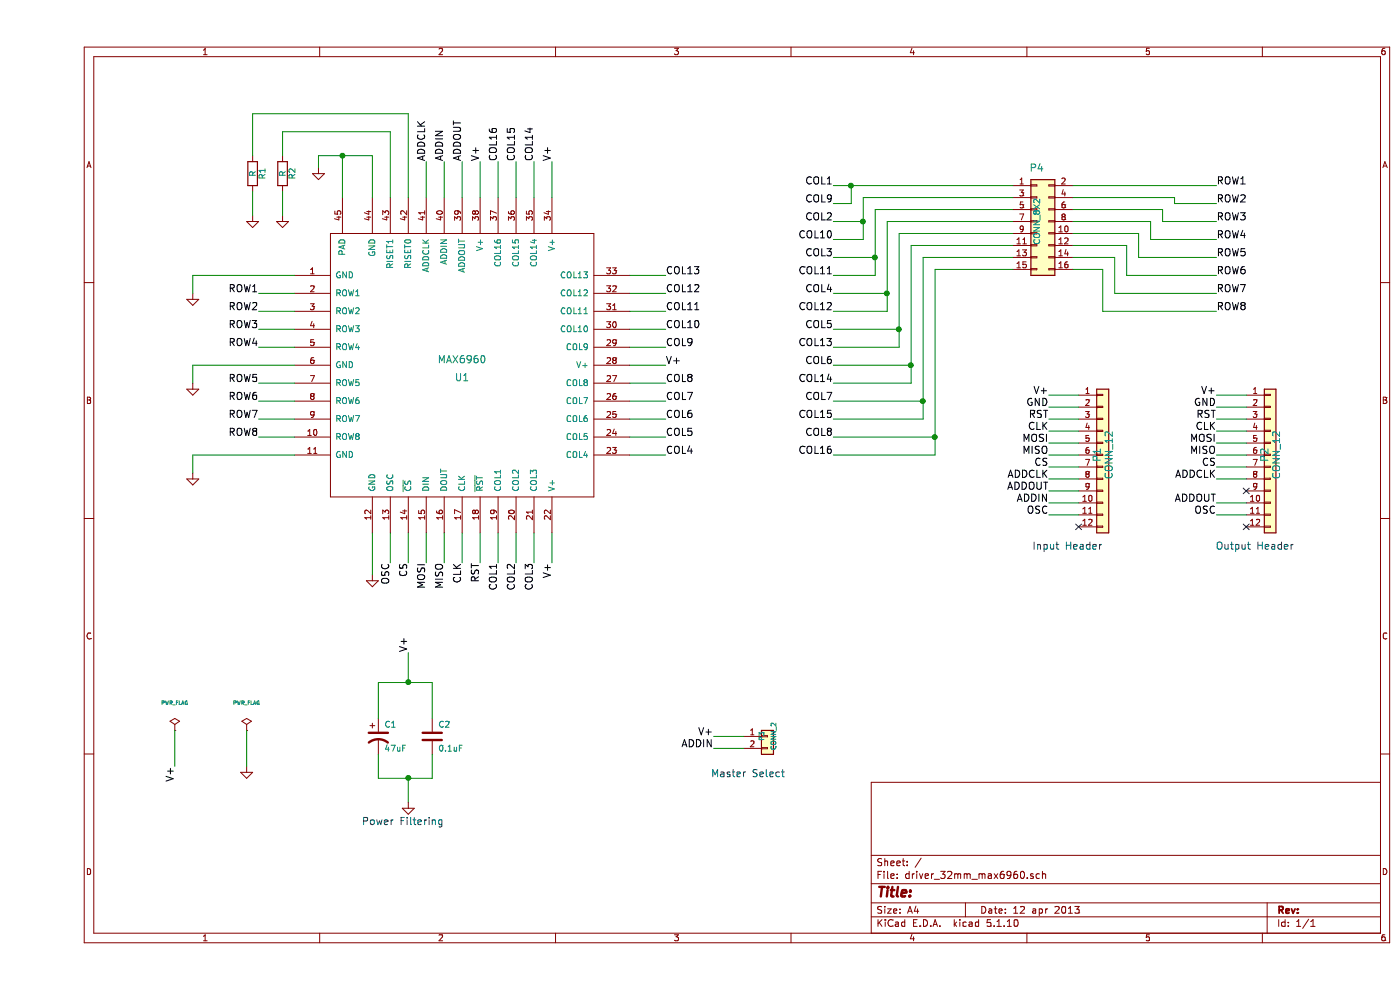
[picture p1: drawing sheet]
EESchema Schematic File Version 4
EELAYER 30 0
EELAYER END
$Descr A4 11693 8268
encoding utf-8
Sheet 1 1
Title ""
Date "12 apr 2013"
Rev ""
Comp ""
Comment1 ""
Comment2 ""
Comment3 ""
Comment4 ""
$EndDescr
Connection ~ 3100 5700
Wire Wire Line
	3100 5700 3100 5450
Wire Wire Line
	3300 6500 3100 6500
Connection ~ 2550 1300
Wire Wire Line
	2550 1650 2550 1300
Wire Wire Line
	8650 2050 9100 2050
Wire Wire Line
	8650 1850 9300 1850
Wire Wire Line
	8650 1650 9500 1650
Wire Wire Line
	8650 2250 8900 2250
Wire Wire Line
	8900 2250 8900 2600
Wire Wire Line
	8900 2600 9850 2600
Wire Wire Line
	9100 2050 9100 2300
Wire Wire Line
	9100 2300 9850 2300
Wire Wire Line
	9300 1850 9300 2000
Wire Wire Line
	9300 2000 9850 2000
Wire Wire Line
	9500 1650 9500 1700
Wire Wire Line
	8150 2250 7500 2250
Wire Wire Line
	7500 3650 6650 3650
Wire Wire Line
	8150 2150 7400 2150
Wire Wire Line
	7400 3350 6650 3350
Wire Wire Line
	8150 2050 7300 2050
Connection ~ 7200 2750
Wire Wire Line
	7200 1950 7200 2750
Connection ~ 7100 2450
Wire Wire Line
	7100 2600 7100 2450
Wire Wire Line
	7100 2600 6650 2600
Connection ~ 7000 2150
Wire Wire Line
	7000 2300 7000 2150
Wire Wire Line
	7000 2300 6650 2300
Wire Wire Line
	7000 1750 8150 1750
Wire Wire Line
	7000 2150 6650 2150
Wire Wire Line
	6900 1850 6650 1850
Wire Wire Line
	8150 1650 6900 1650
Wire Wire Line
	6650 1550 6800 1550
Wire Wire Line
	2050 1600 2050 1800
Wire Wire Line
	2950 1100 2050 1100
Wire Wire Line
	3100 950  1800 950 
Wire Wire Line
	3100 950  3100 1650
Wire Wire Line
	2800 1650 2800 1300
Wire Wire Line
	2800 1300 2550 1300
Wire Wire Line
	1150 6100 1150 6400
Wire Wire Line
	5900 6150 5650 6150
Wire Wire Line
	8700 4200 8450 4200
Wire Wire Line
	8700 4000 8450 4000
Wire Wire Line
	9500 1700 9850 1700
Wire Wire Line
	3400 1650 3400 1350
Wire Wire Line
	3850 1650 3850 1350
Wire Wire Line
	4150 1650 4150 1350
Wire Wire Line
	4950 2450 5250 2450
Wire Wire Line
	4950 3350 5250 3350
Wire Wire Line
	4950 3650 5250 3650
Wire Wire Line
	4950 2600 5250 2600
Wire Wire Line
	4950 2900 5250 2900
Wire Wire Line
	4150 4450 4150 4700
Wire Wire Line
	3850 4700 3850 4450
Wire Wire Line
	3550 4700 3550 4450
Wire Wire Line
	3250 4700 3250 4450
Wire Wire Line
	2950 4700 2950 4450
Wire Wire Line
	2150 3650 1850 3650
Wire Wire Line
	2150 3350 1850 3350
Wire Wire Line
	2150 2900 1850 2900
Wire Wire Line
	2150 2600 1850 2600
Wire Wire Line
	8700 3900 8450 3900
Wire Wire Line
	8700 3700 8450 3700
Wire Wire Line
	8700 3500 8450 3500
Wire Wire Line
	8700 3300 8450 3300
Wire Wire Line
	1300 2450 1300 2300
Wire Wire Line
	1300 2300 2150 2300
Wire Wire Line
	1300 3200 1300 3050
Wire Wire Line
	1300 3050 2150 3050
Wire Wire Line
	3700 1650 3700 1350
Wire Wire Line
	4300 4450 4300 4700
Wire Wire Line
	2350 1300 2350 1400
Wire Wire Line
	3300 6500 3300 6300
Wire Wire Line
	2850 6500 2850 6300
Wire Wire Line
	4950 3050 5250 3050
Wire Wire Line
	4300 1650 4300 1350
Wire Wire Line
	2150 3800 1300 3800
Wire Wire Line
	1300 3800 1300 3950
Wire Wire Line
	2800 4800 2800 4450
Wire Wire Line
	8700 3400 8450 3400
Wire Wire Line
	8700 3600 8450 3600
Wire Wire Line
	8700 3800 8450 3800
Wire Wire Line
	2150 2450 1850 2450
Wire Wire Line
	2150 2750 1850 2750
Wire Wire Line
	2150 3200 1850 3200
Wire Wire Line
	2150 3500 1850 3500
Wire Wire Line
	3100 4700 3100 4450
Wire Wire Line
	3400 4700 3400 4450
Wire Wire Line
	3700 4700 3700 4450
Wire Wire Line
	4000 4700 4000 4450
Wire Wire Line
	4950 2750 5250 2750
Wire Wire Line
	4950 3800 5250 3800
Wire Wire Line
	4950 3500 5250 3500
Wire Wire Line
	4950 3200 5250 3200
Wire Wire Line
	4950 2300 5250 2300
Wire Wire Line
	4000 1650 4000 1350
Wire Wire Line
	3550 1650 3550 1350
Wire Wire Line
	3250 1650 3250 1350
Wire Wire Line
	8700 4100 8450 4100
Wire Wire Line
	8700 4300 8450 4300
Wire Wire Line
	10100 4300 9850 4300
Wire Wire Line
	10100 3800 9850 3800
Wire Wire Line
	10100 3600 9850 3600
Wire Wire Line
	10100 3400 9850 3400
Wire Wire Line
	10100 3300 9850 3300
Wire Wire Line
	10100 3500 9850 3500
Wire Wire Line
	10100 3700 9850 3700
Wire Wire Line
	10100 3900 9850 3900
Wire Wire Line
	10100 4000 9850 4000
Wire Wire Line
	10100 4200 9850 4200
Wire Wire Line
	5900 6250 5650 6250
Wire Wire Line
	1750 6100 1750 6400
Wire Wire Line
	2950 1100 2950 1650
Wire Wire Line
	2050 1100 2050 1300
Wire Wire Line
	1800 950  1800 1300
Wire Wire Line
	1800 1600 1800 1800
Wire Wire Line
	6650 1700 6800 1700
Wire Wire Line
	6800 1700 6800 1550
Connection ~ 6800 1550
Wire Wire Line
	6650 2000 6900 2000
Wire Wire Line
	6900 2000 6900 1850
Connection ~ 6900 1850
Wire Wire Line
	7100 2450 6650 2450
Wire Wire Line
	7100 1850 8150 1850
Wire Wire Line
	7200 2750 6650 2750
Wire Wire Line
	7200 1950 8150 1950
Wire Wire Line
	7200 2900 6650 2900
Wire Wire Line
	6650 3200 7300 3200
Wire Wire Line
	6650 3500 7400 3500
Wire Wire Line
	7400 3500 7400 3350
Connection ~ 7400 3350
Wire Wire Line
	6650 3800 7500 3800
Wire Wire Line
	7500 3800 7500 3650
Connection ~ 7500 3650
Wire Wire Line
	9850 1850 9400 1850
Wire Wire Line
	9400 1850 9400 1750
Wire Wire Line
	9850 2150 9200 2150
Wire Wire Line
	9200 2150 9200 1950
Wire Wire Line
	9850 2450 9000 2450
Wire Wire Line
	9000 2450 9000 2150
Wire Wire Line
	8650 1550 9850 1550
Wire Wire Line
	9400 1750 8650 1750
Wire Wire Line
	9200 1950 8650 1950
Wire Wire Line
	9000 2150 8650 2150
Wire Wire Line
	2850 6000 2850 5700
Wire Wire Line
	2850 5700 3100 5700
Wire Wire Line
	3300 5700 3300 6000
Wire Wire Line
	3100 6500 3100 6700
Connection ~ 3100 6500
$Comp
L Connector_Generic:Conn_02x08_Odd_Even P4
U 1 1
P 8350 1850
F 0 "P4" H 8350 2300 60  0000 C CNN
F 1 "CONN_8X2" V 8350 1850 50  0000 C CNN
F 2 "" H 8350 1850 50  0001 C CNN
F 3 "" H 8350 1850 50  0001 C CNN
	1    8350 1850
	1    0    0    -1  
$EndComp
$Comp
L power:GND #PWR01
U 1 1
P 1800 1800
F 0 "#PWR01" H 1800 1800 30  0001 C CNN
F 1 "GND" H 1800 1730 30  0001 C CNN
F 2 "" H 1800 1800 50  0001 C CNN
F 3 "" H 1800 1800 50  0001 C CNN
	1    1800 1800
	1    0    0    -1  
$EndComp
$Comp
L power:GND #PWR02
U 1 1
P 2050 1800
F 0 "#PWR02" H 2050 1800 30  0001 C CNN
F 1 "GND" H 2050 1730 30  0001 C CNN
F 2 "" H 2050 1800 50  0001 C CNN
F 3 "" H 2050 1800 50  0001 C CNN
	1    2050 1800
	1    0    0    -1  
$EndComp
$Comp
L Device:R R1
U 1 1
P 1800 1450
F 0 "R1" V 1880 1450 50  0000 C CNN
F 1 "R" V 1800 1450 50  0000 C CNN
F 2 "" H 1800 1450 50  0001 C CNN
F 3 "" H 1800 1450 50  0001 C CNN
	1    1800 1450
	1    0    0    -1  
$EndComp
$Comp
L Device:R R2
U 1 1
P 2050 1450
F 0 "R2" V 2130 1450 50  0000 C CNN
F 1 "R" V 2050 1450 50  0000 C CNN
F 2 "" H 2050 1450 50  0001 C CNN
F 3 "" H 2050 1450 50  0001 C CNN
	1    2050 1450
	1    0    0    -1  
$EndComp
Text Label 6650 3800 2    60   ~ 0
COL16
Text Label 6650 3650 2    60   ~ 0
COL8
Text Label 6650 3500 2    60   ~ 0
COL15
Text Label 6650 3350 2    60   ~ 0
COL7
Text Label 6650 3200 2    60   ~ 0
COL14
Text Label 6650 3050 2    60   ~ 0
COL6
Text Label 6650 2900 2    60   ~ 0
COL13
Text Label 6650 2750 2    60   ~ 0
COL5
Text Label 6650 2600 2    60   ~ 0
COL12
Text Label 6650 2450 2    60   ~ 0
COL4
Text Label 6650 2300 2    60   ~ 0
COL11
Text Label 6650 2150 2    60   ~ 0
COL3
Text Label 6650 2000 2    60   ~ 0
COL10
Text Label 6650 1850 2    60   ~ 0
COL2
Text Label 6650 1700 2    60   ~ 0
COL9
Text Label 6650 1550 2    60   ~ 0
COL1
$Comp
L power:GND #PWR03
U 1 1
P 1750 6400
F 0 "#PWR03" H 1750 6400 30  0001 C CNN
F 1 "GND" H 1750 6330 30  0001 C CNN
F 2 "" H 1750 6400 50  0001 C CNN
F 3 "" H 1750 6400 50  0001 C CNN
	1    1750 6400
	1    0    0    -1  
$EndComp
Text Label 1150 6400 3    60   ~ 0
V+
$Comp
L power:PWR_FLAG #FLG04
U 1 1
P 1750 6100
F 0 "#FLG04" H 1750 6370 30  0001 C CNN
F 1 "PWR_FLAG" H 1750 6330 30  0000 C CNN
F 2 "" H 1750 6100 50  0001 C CNN
F 3 "" H 1750 6100 50  0001 C CNN
	1    1750 6100
	1    0    0    -1  
$EndComp
$Comp
L power:PWR_FLAG #FLG05
U 1 1
P 1150 6100
F 0 "#FLG05" H 1150 6370 30  0001 C CNN
F 1 "PWR_FLAG" H 1150 6330 30  0000 C CNN
F 2 "" H 1150 6100 50  0001 C CNN
F 3 "" H 1150 6100 50  0001 C CNN
	1    1150 6100
	1    0    0    -1  
$EndComp
Text Notes 8900 4600 2    60   ~ 0
Input Header
Text Notes 10500 4600 2    60   ~ 0
Output Header
Text Notes 6250 6500 2    60   ~ 0
Master Select
Text Label 5650 6250 2    60   ~ 0
ADDIN
Text Label 5650 6150 2    60   ~ 0
V+
$Comp
L Connector_Generic:Conn_01x02 P3
U 1 1
P 6100 6150
F 0 "P3" V 6050 6150 40  0000 C CNN
F 1 "CONN_2" V 6150 6150 40  0000 C CNN
F 2 "" H 6100 6150 50  0001 C CNN
F 3 "" H 6100 6150 50  0001 C CNN
	1    6100 6150
	1    0    0    -1  
$EndComp
NoConn ~ 10100 4100
Text Label 9850 3300 2    60   ~ 0
V+
Text Label 9850 3400 2    60   ~ 0
GND
Text Label 9850 3500 2    60   ~ 0
RST
Text Label 9850 3600 2    60   ~ 0
CLK
Text Label 9850 3700 2    60   ~ 0
MOSI
Text Label 9850 3800 2    60   ~ 0
MISO
Text Label 9850 3900 2    60   ~ 0
CS
Text Label 9850 4000 2    60   ~ 0
ADDCLK
Text Label 9850 4200 2    60   ~ 0
ADDOUT
Text Label 9850 4300 2    60   ~ 0
OSC
$Comp
L Connector_Generic:Conn_01x12 P2
U 1 1
P 10300 3800
F 0 "P2" V 10250 3800 60  0000 C CNN
F 1 "CONN_12" V 10350 3800 60  0000 C CNN
F 2 "" H 10300 3800 50  0001 C CNN
F 3 "" H 10300 3800 50  0001 C CNN
	1    10300 3800
	1    0    0    -1  
$EndComp
NoConn ~ 10100 4400
NoConn ~ 8700 4400
$Comp
L Connector_Generic:Conn_01x12 P1
U 1 1
P 8900 3800
F 0 "P1" V 8850 3800 60  0000 C CNN
F 1 "CONN_12" V 8950 3800 60  0000 C CNN
F 2 "" H 8900 3800 50  0001 C CNN
F 3 "" H 8900 3800 50  0001 C CNN
	1    8900 3800
	1    0    0    -1  
$EndComp
Text Label 8450 4300 2    60   ~ 0
OSC
Text Label 8450 4200 2    60   ~ 0
ADDIN
Text Label 8450 4100 2    60   ~ 0
ADDOUT
Text Label 8450 4000 2    60   ~ 0
ADDCLK
Text Label 9850 2600 0    60   ~ 0
ROW8
Text Label 9850 2450 0    60   ~ 0
ROW7
Text Label 9850 2300 0    60   ~ 0
ROW6
Text Label 9850 2150 0    60   ~ 0
ROW5
Text Label 9850 2000 0    60   ~ 0
ROW4
Text Label 9850 1850 0    60   ~ 0
ROW3
Text Label 9850 1700 0    60   ~ 0
ROW2
Text Label 9850 1550 0    60   ~ 0
ROW1
Text Label 3250 1350 1    60   ~ 0
ADDCLK
Text Label 3400 1350 1    60   ~ 0
ADDIN
Text Label 3550 1350 1    60   ~ 0
ADDOUT
Text Label 3850 1350 1    60   ~ 0
COL16
Text Label 4000 1350 1    60   ~ 0
COL15
Text Label 4150 1350 1    60   ~ 0
COL14
Text Label 5250 2300 0    60   ~ 0
COL13
Text Label 5250 2450 0    60   ~ 0
COL12
Text Label 5250 2600 0    60   ~ 0
COL11
Text Label 5250 2750 0    60   ~ 0
COL10
Text Label 5250 2900 0    60   ~ 0
COL9
Text Label 5250 3200 0    60   ~ 0
COL8
Text Label 5250 3350 0    60   ~ 0
COL7
Text Label 5250 3500 0    60   ~ 0
COL6
Text Label 5250 3650 0    60   ~ 0
COL5
Text Label 5250 3800 0    60   ~ 0
COL4
Text Label 4150 4700 3    60   ~ 0
COL3
Text Label 4000 4700 3    60   ~ 0
COL2
Text Label 3850 4700 3    60   ~ 0
COL1
Text Label 3700 4700 3    60   ~ 0
RST
Text Label 3550 4700 3    60   ~ 0
CLK
Text Label 3400 4700 3    60   ~ 0
MISO
Text Label 3250 4700 3    60   ~ 0
MOSI
Text Label 3100 4700 3    60   ~ 0
CS
Text Label 2950 4700 3    60   ~ 0
OSC
Text Label 1850 3650 2    60   ~ 0
ROW8
Text Label 1850 3500 2    60   ~ 0
ROW7
Text Label 1850 3350 2    60   ~ 0
ROW6
Text Label 1850 3200 2    60   ~ 0
ROW5
Text Label 1850 2900 2    60   ~ 0
ROW4
Text Label 1850 2750 2    60   ~ 0
ROW3
Text Label 1850 2600 2    60   ~ 0
ROW2
Text Label 1850 2450 2    60   ~ 0
ROW1
Text Notes 3400 6900 2    60   ~ 0
Power Filtering
Text Label 8450 3900 2    60   ~ 0
CS
Text Label 8450 3800 2    60   ~ 0
MISO
Text Label 8450 3700 2    60   ~ 0
MOSI
Text Label 8450 3600 2    60   ~ 0
CLK
Text Label 8450 3500 2    60   ~ 0
RST
Text Label 8450 3400 2    60   ~ 0
GND
Text Label 8450 3300 2    60   ~ 0
V+
$Comp
L power:GND #PWR06
U 1 1
P 2800 4800
F 0 "#PWR06" H 2800 4800 30  0001 C CNN
F 1 "GND" H 2800 4730 30  0001 C CNN
F 2 "" H 2800 4800 50  0001 C CNN
F 3 "" H 2800 4800 50  0001 C CNN
	1    2800 4800
	1    0    0    -1  
$EndComp
$Comp
L power:GND #PWR07
U 1 1
P 1300 2450
F 0 "#PWR07" H 1300 2450 30  0001 C CNN
F 1 "GND" H 1300 2380 30  0001 C CNN
F 2 "" H 1300 2450 50  0001 C CNN
F 3 "" H 1300 2450 50  0001 C CNN
	1    1300 2450
	1    0    0    -1  
$EndComp
$Comp
L power:GND #PWR08
U 1 1
P 1300 3200
F 0 "#PWR08" H 1300 3200 30  0001 C CNN
F 1 "GND" H 1300 3130 30  0001 C CNN
F 2 "" H 1300 3200 50  0001 C CNN
F 3 "" H 1300 3200 50  0001 C CNN
	1    1300 3200
	1    0    0    -1  
$EndComp
Text Label 4300 1350 1    60   ~ 0
V+
Text Label 3700 1350 1    60   ~ 0
V+
Text Label 5250 3050 0    60   ~ 0
V+
Text Label 4300 4700 3    60   ~ 0
V+
$Comp
L power:GND #PWR09
U 1 1
P 1300 3950
F 0 "#PWR09" H 1300 3950 30  0001 C CNN
F 1 "GND" H 1300 3880 30  0001 C CNN
F 2 "" H 1300 3950 50  0001 C CNN
F 3 "" H 1300 3950 50  0001 C CNN
	1    1300 3950
	1    0    0    -1  
$EndComp
$Comp
L power:GND #PWR010
U 1 1
P 2350 1400
F 0 "#PWR010" H 2350 1400 30  0001 C CNN
F 1 "GND" H 2350 1330 30  0001 C CNN
F 2 "" H 2350 1400 50  0001 C CNN
F 3 "" H 2350 1400 50  0001 C CNN
	1    2350 1400
	1    0    0    -1  
$EndComp
Text Label 3100 5450 1    60   ~ 0
V+
$Comp
L power:GND #PWR011
U 1 1
P 3100 6700
F 0 "#PWR011" H 3100 6700 30  0001 C CNN
F 1 "GND" H 3100 6630 30  0001 C CNN
F 2 "" H 3100 6700 50  0001 C CNN
F 3 "" H 3100 6700 50  0001 C CNN
	1    3100 6700
	1    0    0    -1  
$EndComp
$Comp
L Device:C C2
U 1 1
P 3300 6150
F 0 "C2" H 3350 6250 50  0000 L CNN
F 1 "0.1uF" H 3350 6050 50  0000 L CNN
F 2 "" H 3300 6150 50  0001 C CNN
F 3 "" H 3300 6150 50  0001 C CNN
	1    3300 6150
	1    0    0    -1  
$EndComp
$Comp
L Device:CP1 C1
U 1 1
P 2850 6150
F 0 "C1" H 2900 6250 50  0000 L CNN
F 1 "47uF" H 2900 6050 50  0000 L CNN
F 2 "" H 2850 6150 50  0001 C CNN
F 3 "" H 2850 6150 50  0001 C CNN
	1    2850 6150
	1    0    0    -1  
$EndComp
$Comp
L driver_32mm_max6960:MAX6960 U1
U 1 1
P 3550 3050
F 0 "U1" H 3550 2950 60  0000 C CNN
F 1 "MAX6960" H 3550 3100 60  0000 C CNN
F 2 "" H 3550 3050 50  0001 C CNN
F 3 "" H 3550 3050 50  0001 C CNN
	1    3550 3050
	1    0    0    -1  
$EndComp
Wire Wire Line
	3100 5700 3300 5700
Wire Wire Line
	2550 1300 2350 1300
Wire Wire Line
	7200 2750 7200 2900
Wire Wire Line
	7100 2450 7100 1850
Wire Wire Line
	7000 2150 7000 1750
Wire Wire Line
	6800 1550 8150 1550
Wire Wire Line
	6900 1850 6900 1650
Wire Wire Line
	7400 3350 7400 2150
Wire Wire Line
	7500 3650 7500 2250
Wire Wire Line
	3100 6500 2850 6500
Wire Wire Line
	7300 2050 7300 3050
Wire Wire Line
	6650 3050 7300 3050
Connection ~ 7300 3050
Wire Wire Line
	7300 3050 7300 3200
$EndSCHEMATC
